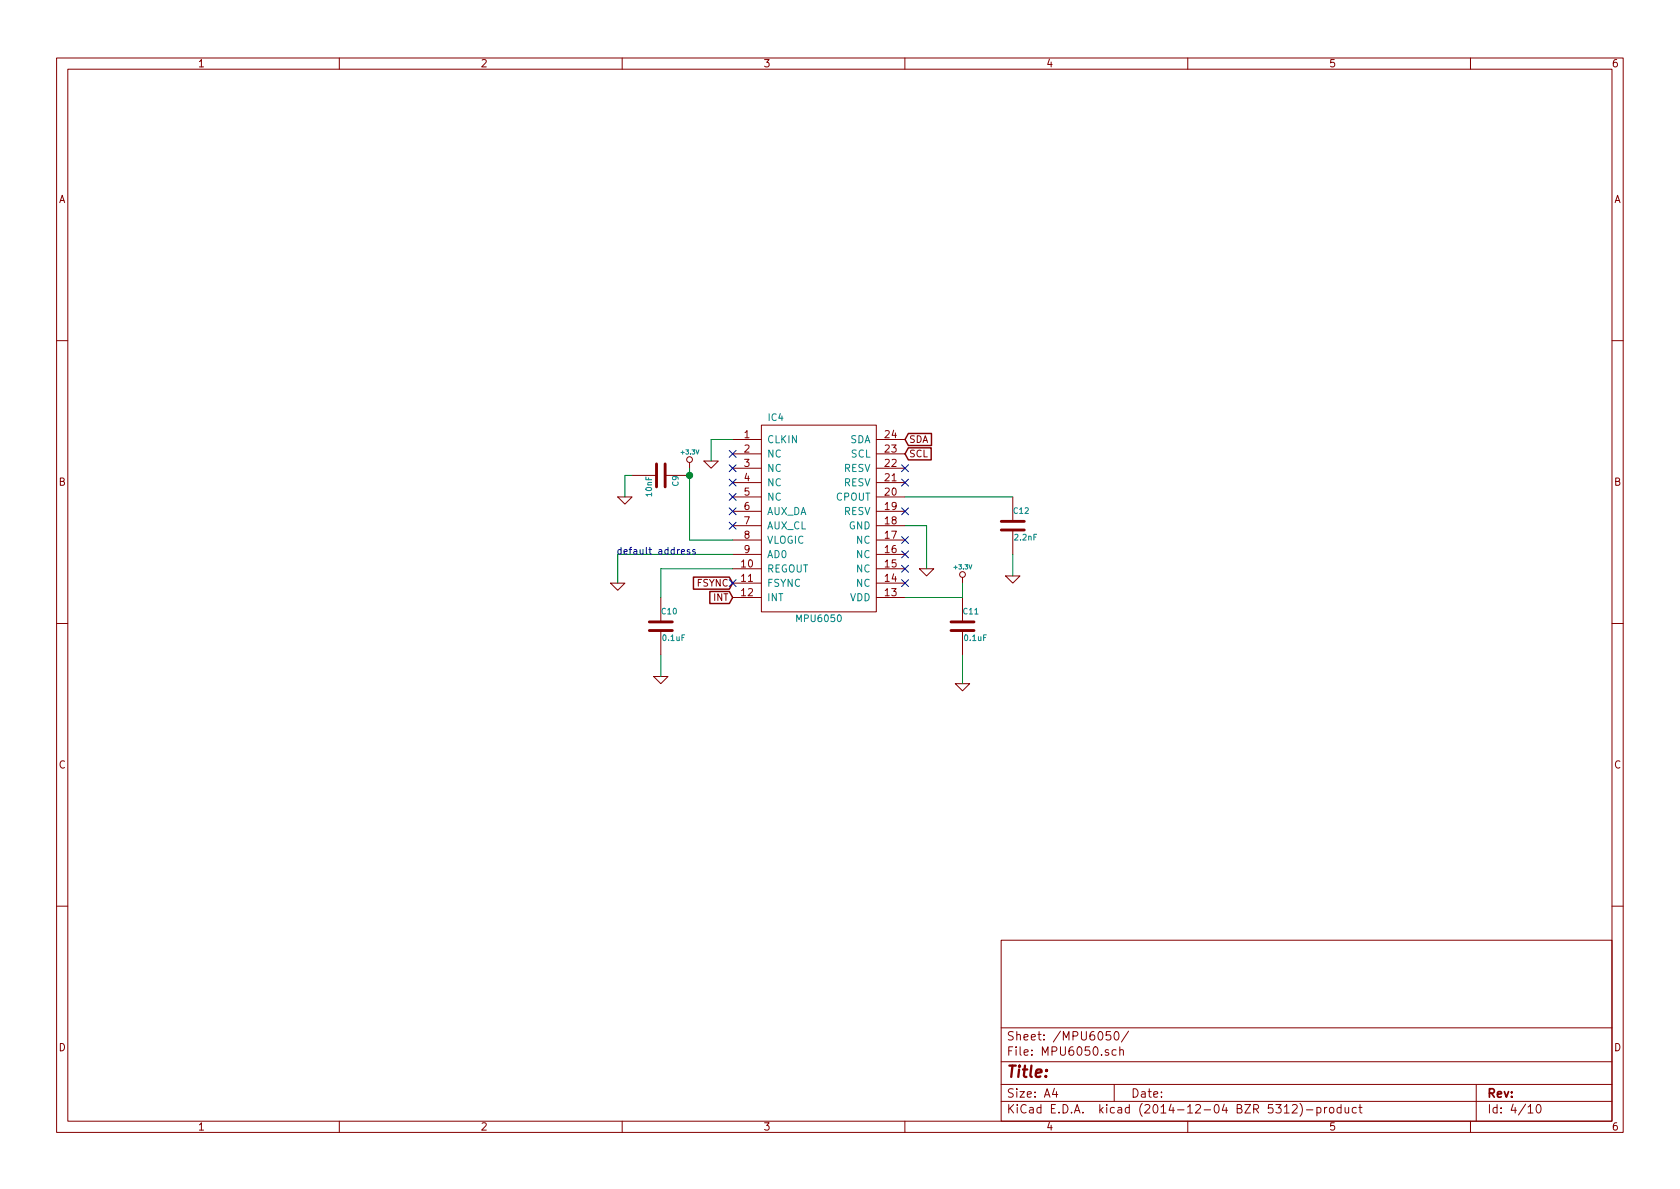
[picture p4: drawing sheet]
EESchema Schematic File Version 2
LIBS:power
LIBS:device
LIBS:transistors
LIBS:conn
LIBS:linear
LIBS:regul
LIBS:74xx
LIBS:cmos4000
LIBS:adc-dac
LIBS:memory
LIBS:xilinx
LIBS:special
LIBS:microcontrollers
LIBS:dsp
LIBS:microchip
LIBS:analog_switches
LIBS:motorola
LIBS:texas
LIBS:intel
LIBS:audio
LIBS:interface
LIBS:digital-audio
LIBS:philips
LIBS:display
LIBS:cypress
LIBS:siliconi
LIBS:opto
LIBS:atmel
LIBS:contrib
LIBS:valves
LIBS:Custom_components
LIBS:QMBTv1-cache
EELAYER 25 0
EELAYER END
$Descr A4 11693 8268
encoding utf-8
Sheet 4 10
Title ""
Date ""
Rev ""
Comp ""
Comment1 ""
Comment2 ""
Comment3 ""
Comment4 ""
$EndDescr
$Comp
L MPU6050 IC4
U 1 1
P 5600 3400
F 0 "IC4" H 5400 3900 47  0000 C CNN
F 1 "MPU6050" H 5700 2500 47  0000 C CNN
F 2 "footprints:MPU6050" H 5600 3400 47  0001 C CNN
F 3 "" H 5600 3400 47  0000 C CNN
	1    5600 3400
	1    0    0    -1  
$EndComp
Text GLabel 6300 3050 2    47   Input ~ 0
SDA
Text GLabel 6300 3150 2    47   Input ~ 0
SCL
NoConn ~ 6300 3250
NoConn ~ 6300 3350
NoConn ~ 6300 3550
NoConn ~ 6300 3750
NoConn ~ 6300 3850
NoConn ~ 6300 3950
NoConn ~ 6300 4050
NoConn ~ 5100 3450
NoConn ~ 5100 3350
NoConn ~ 5100 3250
NoConn ~ 5100 3150
NoConn ~ 5100 3550
NoConn ~ 5100 3650
Wire Wire Line
	4300 3850 5100 3850
$Comp
L +3.3V #PWR024
U 1 1
P 4800 3250
F 0 "#PWR024" H 4800 3210 30  0001 C CNN
F 1 "+3.3V" H 4800 3360 30  0000 C CNN
F 2 "" H 4800 3250 60  0000 C CNN
F 3 "" H 4800 3250 60  0000 C CNN
	1    4800 3250
	1    0    0    -1  
$EndComp
$Comp
L C C9
U 1 1
P 4600 3300
F 0 "C9" H 4600 3400 40  0000 L CNN
F 1 "10nF" H 4606 3215 40  0000 L CNN
F 2 "SMD_Packages:SMD-0402_c" H 4638 3150 30  0001 C CNN
F 3 "" H 4600 3300 60  0000 C CNN
	1    4600 3300
	0    1    1    0   
$EndComp
Wire Wire Line
	4800 3750 5100 3750
Wire Wire Line
	4800 3250 4800 3750
Connection ~ 4800 3300
$Comp
L GND #PWR025
U 1 1
P 4350 3450
F 0 "#PWR025" H 4350 3450 30  0001 C CNN
F 1 "GND" H 4350 3380 30  0001 C CNN
F 2 "" H 4350 3450 60  0000 C CNN
F 3 "" H 4350 3450 60  0000 C CNN
	1    4350 3450
	1    0    0    -1  
$EndComp
Wire Wire Line
	4350 3450 4350 3300
Wire Wire Line
	4350 3300 4400 3300
$Comp
L GND #PWR026
U 1 1
P 4950 3200
F 0 "#PWR026" H 4950 3200 30  0001 C CNN
F 1 "GND" H 4950 3130 30  0001 C CNN
F 2 "" H 4950 3200 60  0000 C CNN
F 3 "" H 4950 3200 60  0000 C CNN
	1    4950 3200
	1    0    0    -1  
$EndComp
Wire Wire Line
	5100 3050 4950 3050
Wire Wire Line
	4950 3050 4950 3200
$Comp
L C C10
U 1 1
P 4600 4350
F 0 "C10" H 4600 4450 40  0000 L CNN
F 1 "0.1uF" H 4606 4265 40  0000 L CNN
F 2 "SMD_Packages:SMD-0402_c" H 4638 4200 30  0001 C CNN
F 3 "" H 4600 4350 60  0000 C CNN
	1    4600 4350
	1    0    0    -1  
$EndComp
$Comp
L GND #PWR027
U 1 1
P 4600 4700
F 0 "#PWR027" H 4600 4700 30  0001 C CNN
F 1 "GND" H 4600 4630 30  0001 C CNN
F 2 "" H 4600 4700 60  0000 C CNN
F 3 "" H 4600 4700 60  0000 C CNN
	1    4600 4700
	1    0    0    -1  
$EndComp
Wire Wire Line
	4600 4700 4600 4550
Wire Wire Line
	4600 4150 4600 3950
Wire Wire Line
	4600 3950 5100 3950
$Comp
L C C12
U 1 1
P 7050 3650
F 0 "C12" H 7050 3750 40  0000 L CNN
F 1 "2.2nF" H 7056 3565 40  0000 L CNN
F 2 "SMD_Packages:SMD-0402_c" H 7088 3500 30  0001 C CNN
F 3 "" H 7050 3650 60  0000 C CNN
	1    7050 3650
	1    0    0    -1  
$EndComp
Wire Wire Line
	6300 3450 7050 3450
$Comp
L GND #PWR028
U 1 1
P 7050 4000
F 0 "#PWR028" H 7050 4000 30  0001 C CNN
F 1 "GND" H 7050 3930 30  0001 C CNN
F 2 "" H 7050 4000 60  0000 C CNN
F 3 "" H 7050 4000 60  0000 C CNN
	1    7050 4000
	1    0    0    -1  
$EndComp
Wire Wire Line
	7050 4000 7050 3850
$Comp
L GND #PWR029
U 1 1
P 6450 3950
F 0 "#PWR029" H 6450 3950 30  0001 C CNN
F 1 "GND" H 6450 3880 30  0001 C CNN
F 2 "" H 6450 3950 60  0000 C CNN
F 3 "" H 6450 3950 60  0000 C CNN
	1    6450 3950
	1    0    0    -1  
$EndComp
Wire Wire Line
	6450 3950 6450 3650
Wire Wire Line
	6450 3650 6300 3650
$Comp
L C C11
U 1 1
P 6700 4350
F 0 "C11" H 6700 4450 40  0000 L CNN
F 1 "0.1uF" H 6706 4265 40  0000 L CNN
F 2 "SMD_Packages:SMD-0402_c" H 6738 4200 30  0001 C CNN
F 3 "" H 6700 4350 60  0000 C CNN
	1    6700 4350
	1    0    0    -1  
$EndComp
Wire Wire Line
	6300 4150 6700 4150
$Comp
L GND #PWR030
U 1 1
P 6700 4750
F 0 "#PWR030" H 6700 4750 30  0001 C CNN
F 1 "GND" H 6700 4680 30  0001 C CNN
F 2 "" H 6700 4750 60  0000 C CNN
F 3 "" H 6700 4750 60  0000 C CNN
	1    6700 4750
	1    0    0    -1  
$EndComp
Wire Wire Line
	6700 4750 6700 4550
Text GLabel 5100 4150 0    47   Input ~ 0
INT
Text GLabel 5100 4050 0    47   Input ~ 0
FSYNC
$Comp
L GND #PWR031
U 1 1
P 4300 4050
F 0 "#PWR031" H 4300 4050 30  0001 C CNN
F 1 "GND" H 4300 3980 30  0001 C CNN
F 2 "" H 4300 4050 60  0000 C CNN
F 3 "" H 4300 4050 60  0000 C CNN
	1    4300 4050
	1    0    0    -1  
$EndComp
Wire Wire Line
	4300 3850 4300 4050
Text Notes 4850 3850 2    47   ~ 0
default address\n
NoConn ~ 5100 4050
$Comp
L +3.3V #PWR032
U 1 1
P 6700 4050
F 0 "#PWR032" H 6700 4010 30  0001 C CNN
F 1 "+3.3V" H 6700 4160 30  0000 C CNN
F 2 "" H 6700 4050 60  0000 C CNN
F 3 "" H 6700 4050 60  0000 C CNN
	1    6700 4050
	1    0    0    -1  
$EndComp
Wire Wire Line
	6700 4150 6700 4050
$EndSCHEMATC
